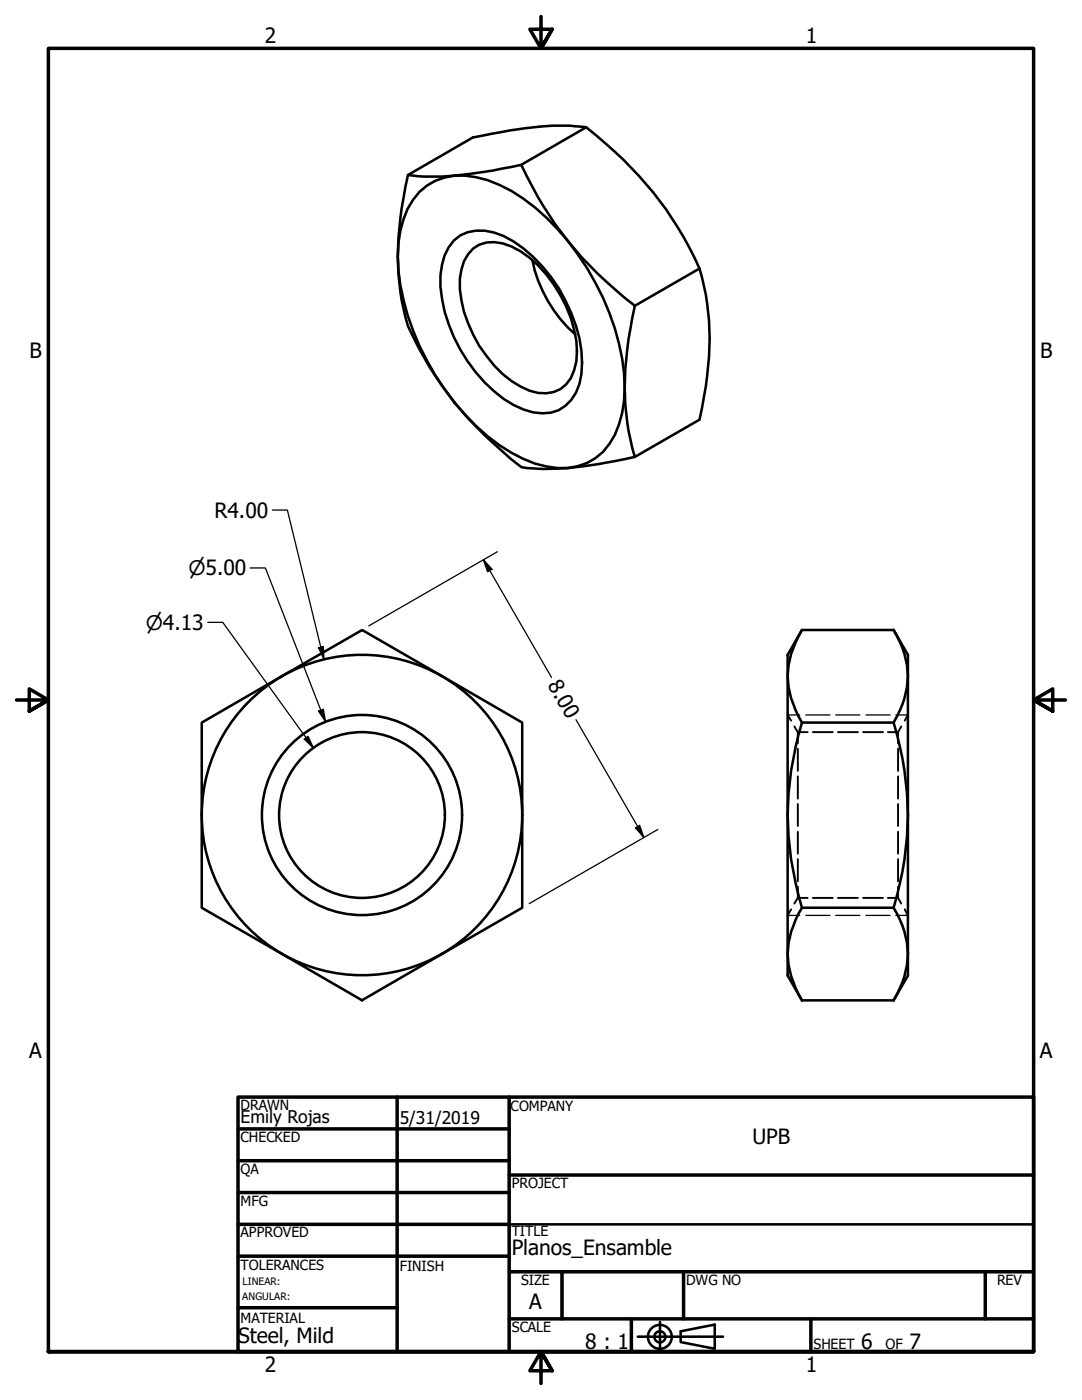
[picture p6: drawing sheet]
<svg xmlns="http://www.w3.org/2000/svg" width="216mm" height="279mm" viewBox="0 0 216 279" stroke-linecap="round" stroke-linejoin="round" font-family="sans-serif">
<!-- layer: Hidden (ANSI) -->
<g fill="none" stroke="#000" stroke-width=".38">
<path d="M157.2 142.7l.7 1.1M158.5 145l.7 1.1M159.2 146.1v2.2M159.2 149.4v4.5M159.2 154.9v4.5M159.2 146.1h2M162.2 146.1h4M167.2 146.1h4M172.2 146.1h4M177.2 146.1h2M179.2 149.4v4.5M179.2 154.9v4.5"/>
<path d="M179.8 145l-.6 1.1v2.2M181.2 142.7l-.7 1.1M159.2 160.5v4.3M159.2 166v4.4M159.2 171.4v4.5M159.2 177v2.2M159.2 179.2l-.7 1.1M159.2 179.2h2M162.2 179.2h4M167.2 179.2h4M172.2 179.2h4M177.2 179.2h2"/>
<path d="M179.2 160.5v4.3M179.2 166v4.4M179.2 171.4v4.5M179.2 177v2.2M179.2 179.2l.6 1.1M157.9 181.5l-.7 1.2M180.5 181.5l.7 1.2"/>
</g>
<!-- layer: Hidden Narrow (ANSI) -->
<g fill="none" stroke="#000" stroke-width=".25">
<path d="M52.9 157.6l-.6 3v1.5M55.1 152.3l-1.4 2.9-.4 1.3M58.7 148l-2.2 2.4-.7 1M63.4 144.7l-2.9 1.8-.9 .7M68.8 143l-3.4 .9-.9 .4M70 142.8l.9-.1 3.6 .1M75.6 143l3.5 .9 .9 .4M81 144.7l3 1.8 .8 .7M85.7 148l2.3 2.4 .7 1M89.3 152.3l1.5 2.9 .4 1.3M91.6 157.6l.5 3 .1 1.5M157.2 142.7h2.4"/>
<path d="M160.8 142.7h4.8M166.8 142.7h4.8M172.8 142.7h4.8M178.8 142.7h2.4M52.3 163.3l.2 2.8 .5 1.6M53.2 168.8l1 2.6 .9 1.6M55.8 173.9l1.5 2.1 1.4 1.4M59.6 178.1l2.1 1.5 1.7 1M84.9 178.1l-2.1 1.5-1.8 1M88.7 173.9l-1.6 2.1-1.4 1.4M91.2 168.8l-1 2.6-.9 1.6M92.2 163.3l-.3 2.8-.4 1.6"/>
<path d="M64.5 181l2.2 .9 2.1 .4M70 182.5l2.3 .2M74.5 182.5l-2.3 .2M80 181l-2.3 .9-2.1 .4M157.2 182.7h2.4M160.8 182.7h4.8M166.8 182.7h4.8M172.8 182.7h4.8M178.8 182.7h2.4"/>
</g>
<!-- layer: Visible (ANSI) -->
<g fill="none" stroke="#000" stroke-width=".51">
<path d="M81.4 34.9a47.8 47.8 0 0 0 15.2-.6l7.4-1.4a72.2 72.2 0 0 0 22.7 28.1l-.5 2.4a59 59 0 0 0-.4 24.3l.9 3.5a73.6 73.6 0 0 1-20.5 2.3l-2.2-.3a72.5 72.5 0 0 1-21.5-25.9 26.2 26.2 0 0 1-2.6-9.1 61.3 61.3 0 0 1 1-20.9zM81.4 34.9l13-7.5a91.9 91.9 0 0 1 18.2-2.3l4.4 .3a74.5 74.5 0 0 1 21.6 26 28.2 28.2 0 0 1 2.5 9.1 61.3 61.3 0 0 1-1 20.9l-.5 2.4-12.9 7.4M83.7 38.3a12 12 0 0 1 11.3-2.9 29 29 0 0 1 14 8 52.4 52.4 0 0 1 15.5 31.1 21.4 21.4 0 0 1-2.9 14.1 11.4 11.4 0 0 1-12.6 4.5 29.8 29.8 0 0 1-14-8.1 52.4 52.4 0 0 1-15.5-31 21.4 21.4 0 0 1 2.9-14.1zM117 25.4l-13 7.5M90.6 48a7.8 7.8 0 0 1 8-1.6 20.9 20.9 0 0 1 9.6 6.7 32.8 32.8 0 0 1 7.8 16.9 15.1 15.1 0 0 1-1.1 8.4 7.2 7.2 0 0 1-8.5 3.9 21.3 21.3 0 0 1-11.5-8 30.4 30.4 0 0 1-7-19.4 10.9 10.9 0 0 1 2.7-6.9zM94.4 49.6a6.4 6.4 0 0 1 5.9-1 19.4 19.4 0 0 1 10.2 8.2 24.6 24.6 0 0 1 4.6 13.4 9.6 9.6 0 0 1-2.1 6.5 6.5 6.5 0 0 1-7.3 1.3 19 19 0 0 1-8.6-6.9 25.2 25.2 0 0 1-5.3-15.5 8.6 8.6 0 0 1 2.6-6zM106.2 51.9a26.6 26.6 0 0 0 8.6 14.8M139.6 53.6l-12.9 7.4M160 125.7l-2.8 5v64l2.8 4.9M160 125.7a16.7 16.7 0 0 0-2.1 13.7l.8 2.3 1.3 2.5a61.4 61.4 0 0 0-.7 34.4l.7 2.6a16.7 16.7 0 0 0-2.1 13.6l.8 2.4 1.3 2.4M160 125.7h18.3M178.3 125.7l2.9 5v64l-2.9 4.9"/>
<path d="M178.3 125.7a16.7 16.7 0 0 1 2.2 13.7l-.9 2.3-1.3 2.5a61.2 61.2 0 0 1 0 37 16.3 16.3 0 0 1 .7 17.2l-.7 1.2M160 144.2h18.3M40.3 162.6a32 32 0 0 1 31.9-31.9 32 32 0 0 1 32 32M40.3 162.7a32 32 0 0 0 47.9 27.6M40.3 162.7v18.5l32 18.4M40.3 162.7v-18.5l32-18.5 31.9 18.5v18.5M104.2 162.7v18.5l-16 9.2M104.2 162.7a32 32 0 0 1-16 27.6M88.2 190.4l-16 9.2M160 181.2h18.3M160 199.6h18.3"/>
<circle cx="72.2" cy="162.7" r="20"/>
<circle cx="72.2" cy="162.7" r="16.5"/>
</g>
<!-- layer: Border (ANSI) -->
<g fill="none" stroke="#000" stroke-width=".7">
<path d="M107.9 3.3v6.4l-2.2-3.9h4.5l-2.3 3.9 2.3-3.9M3.3 139.7h6.4l-3.9-2.2v4.4l3.9-2.2-3.9 2.2M212.6 139.7h-6.4l3.9-2.2v4.4l-3.9-2.2 3.9 2.2M47.5 218.9h158.7v50.8h-158.7zM79.2 218.9v50.8M101.6 218.9v50.8M47.5 225.3h54.1M47.5 231.6h54.1M47.5 238h54.1M101.6 234.5h104.6M47.5 244.3h54.1M47.5 250.7h54.1"/>
<path d="M101.6 253.8h104.6M112.1 253.8v9.4M136.4 253.8v9.4M196.6 253.8v9.4M9.7 269.7v-260h196.5v260h-196.5h196.5M47.5 261h31.7M101.6 263.2h104.6M110.2 273.6l-2.3-3.9 2.3 3.9h-4.5l2.2-3.9v6.4M126 263.2v6.5M161.8 263.2v6.5"/>
</g>
<!-- layer: Title (ANSI) -->
<g fill="none" stroke="#000" stroke-width=".51">
<path d="M101.6 244.3h104.6M127.3 266.8h17M131.7 263.8v5.6M135.8 265.7l6.8-1.3v4.8l-6.8-1.4z"/>
<circle cx="131.7" cy="266.8" r="2.38"/>
<circle cx="131.7" cy="266.8" r="1.11"/>
</g>
<!-- layer: Dimension (ANSI) -->
<path d="M49.9 113.3h3.1l12 30.7M54.4 101.8h2.9l7.3 29.8M96.5 111.7l1.7 1.9-.9 .5zM96.5 111.7l13.5 23.5M99.3 110.1l-25.7 14.8M41.5 124.2h2.9l18.1 25.1M63.6 129.3l.9-.3 .1 2.6zM60.7 147.5l.8-.6 1 2.4zM63.6 141.9l.9-.4 .5 2.5zM114.9 143.6l13.6 23.5M126.8 165.2l.8-.5 .9 2.4zM131.3 165.5l-25.7 14.8" fill="none" stroke="#000" stroke-width=".25"/>
<g fill="#000">
<path d="M96.5 111.7l1.7 1.9-.9 .5z" fill-rule="evenodd"/>
<path d="M63.6 129.3l.9-.3 .1 2.6z" fill-rule="evenodd"/>
<path d="M60.7 147.5l.8-.6 1 2.4z" fill-rule="evenodd"/>
<path d="M63.6 141.9l.9-.4 .5 2.5z" fill-rule="evenodd"/>
<path d="M126.8 165.2l.8-.5 .9 2.4z" fill-rule="evenodd"/>
</g>
<g font-size="4.2">
<text x="52.8" y="8.6">2</text>
<text x="160.8" y="8.6">1</text>
<text x="5.9" y="71.4">B</text>
<text x="207.6" y="71.4">B</text>
<text x="42.8" y="103.3">R4.00</text>
<text x="109.2" y="136.7" transform="rotate(60 109.2 136.7)">8.00</text>
<text x="5.8" y="211.1">A</text>
<text x="207.5" y="211.1">A</text>
<text x="150.2" y="228.2">UPB</text>
<text x="102.1" y="250.4">Planos_Ensamble</text>
<text x="105.6" y="261.3">A</text>
<text x="47.5" y="268">Steel, Mild</text>
<text x="116.8" y="269.2">8 : 1</text>
<text x="171.8" y="269.2">6</text>
<text x="181.5" y="269.2">7</text>
<text x="52.8" y="273.8">2</text>
<text x="160.8" y="273.8">1</text>
</g>
<g font-size="4">
<text x="37.6" y="114.8">⌀5.00</text>
<text x="29.1" y="125.7">⌀4.13</text>
</g>
<g font-size="3.5">
<text x="48" y="224.1">Emily Rojas</text>
<text x="79.8" y="224.2">5/31/2019</text>
</g>
<g font-size="2.8">
<text x="48" y="221.5">DRAWN</text>
<text x="101.9" y="221.7">COMPANY</text>
<text x="48" y="227.9">CHECKED</text>
<text x="48" y="234.3">QA</text>
<text x="102.1" y="237.1">PROJECT</text>
<text x="48" y="240.6">MFG</text>
<text x="48" y="247">APPROVED</text>
<text x="102.1" y="246.7">TITLE</text>
<text x="48" y="253.4">TOLERANCES</text>
<text x="79.8" y="253.6">FINISH</text>
<text x="104" y="256.4">SIZE</text>
<text x="136.9" y="256.4">DWG NO</text>
<text x="198.9" y="256.3">REV</text>
<text x="48" y="264.1">MATERIAL</text>
<text x="102.1" y="265.8">SCALE</text>
<text x="162.3" y="269.2">SHEET</text>
<text x="176.7" y="269.2">OF</text>
</g>
<g font-size="2">
<text x="48.4" y="256.5">LINEAR:</text>
<text x="48.3" y="259.5">ANGULAR:</text>
</g>
</svg>
